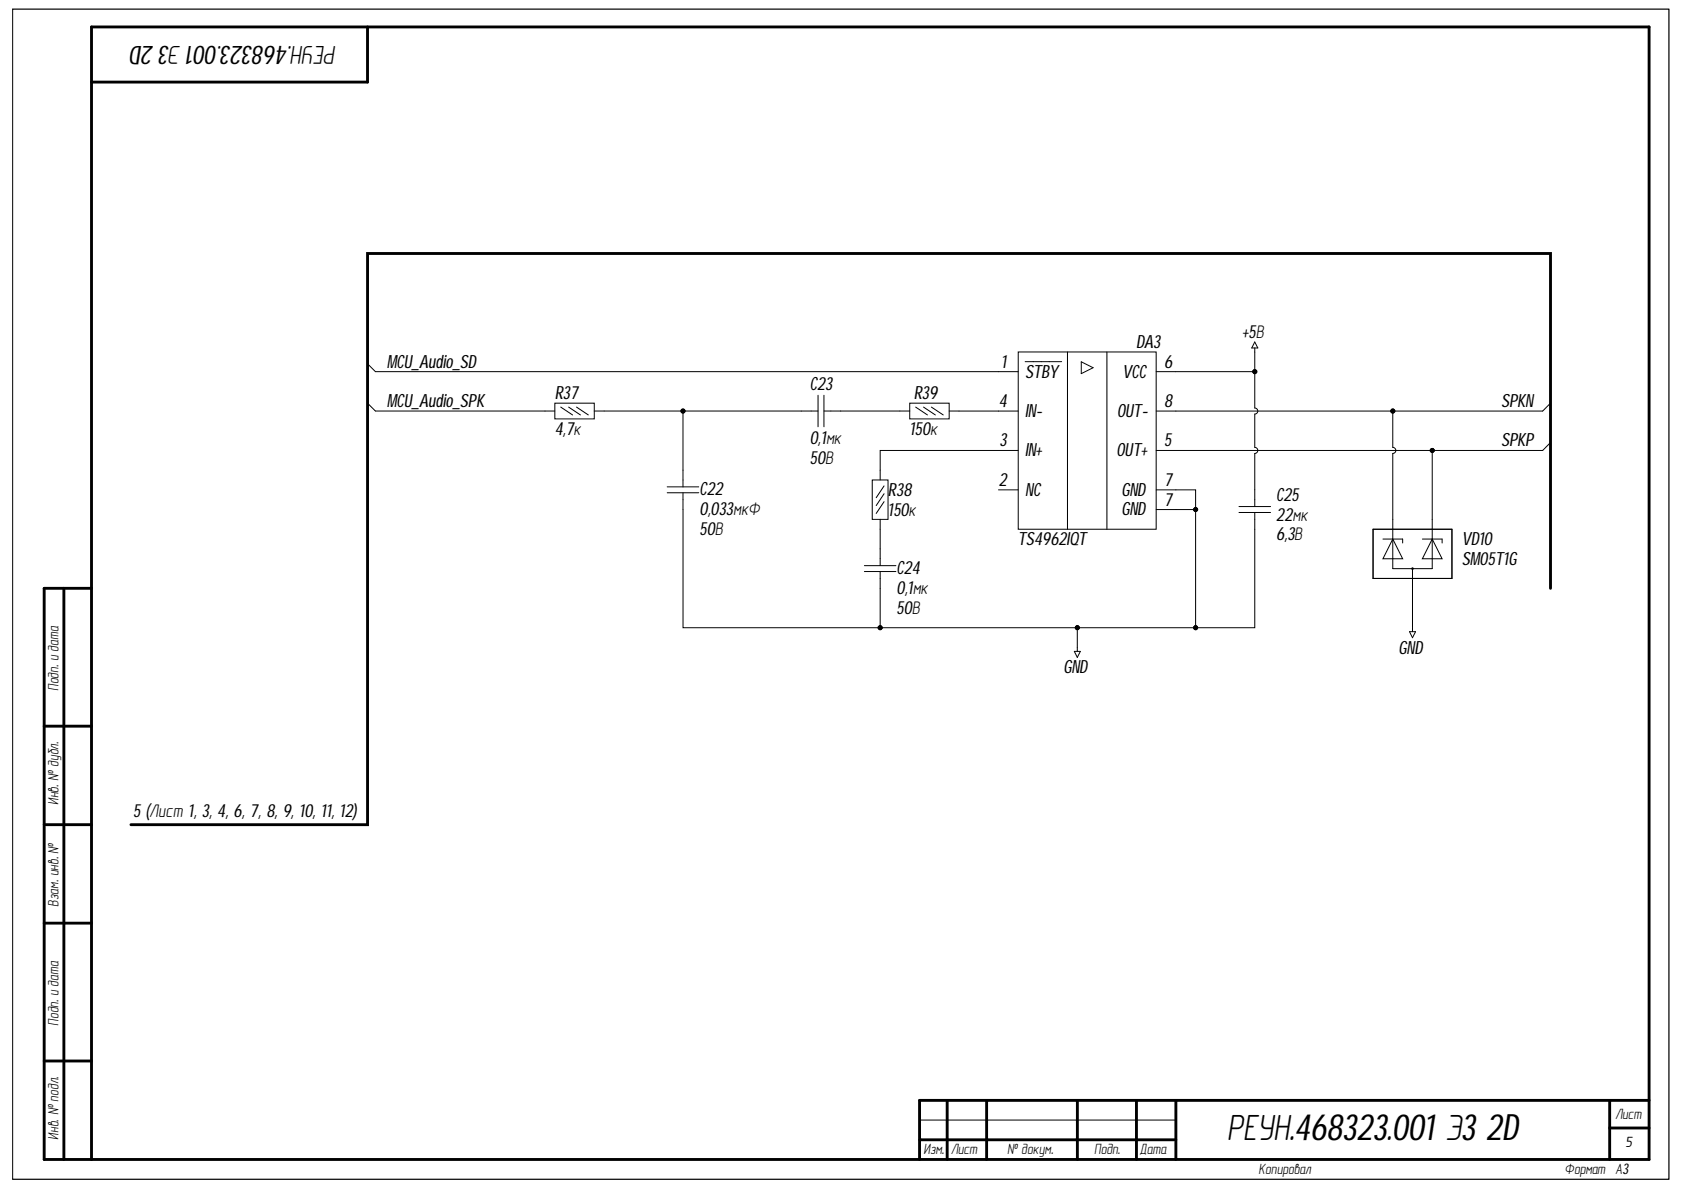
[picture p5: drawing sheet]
<svg xmlns="http://www.w3.org/2000/svg" width="297mm" height="210mm" viewBox="0 0 297 210" stroke-linecap="round" stroke-linejoin="round" font-family="sans-serif">
<path d="M2.2 1.6h292.2v206.4h-292.2zM162.2 197.6h45.2" fill="none" stroke="#000" stroke-width=".18"/>
<g fill="none" stroke="#000" stroke-width=".51">
<path d="M64.8 4.8v9.7h-48.7M11.3 103.8v100.7M16.1 103.8h-8.3v100.7h283.1v-199.7h-274.8v199.7M7.8 128.1h8.3M7.8 145.5h8.3M7.8 162.8h8.3M7.8 187.1h8.3M162.2 194.1v10.4M162.2 194.1h128.7M167.1 194.1v10.4M174 194.1v10.4M190 194.1v10.4"/>
<path d="M200.5 194.1v10.4M207.4 194.1v10.4M283.9 194.1v10.4M283.9 199h7M162.2 201h45.2"/>
</g>
<path d="M179.6 62.1h24.3v31.3h-24.3z" fill-rule="evenodd" fill="#fff"/>
<g fill="none" stroke="#000" stroke-width=".18">
<path d="M64.8 64.2l1.4 1.4M64.8 71.1l1.4 1.4M96.1 72.5h1.8M97.9 71.1h6.9v2.8h-6.9zM98.9 71.8l2.1 1.4M100.3 71.8l2.1 1.4M101.7 71.8l2.1 1.4M104.8 72.5h1.8M141.3 72.5h3M144.3 69.7v5.6M145.3 72.5h3M145.3 69.7v5.6"/>
<path d="M158.7 72.5h1.8M160.5 71.1h6.9v2.8h-6.9zM161.5 71.8l2.1 1.4M162.9 71.8l2.1 1.4M164.3 71.8l2.1 1.4M167.4 72.5h1.8M176.1 72.5h3.5M176.1 65.6h3.5M176.1 79.5h3.5M179.6 62.1h24.3v31.3h-24.3zM180.8 63.8h6.5M188.3 62.1v31.3"/>
<path d="M190.7 63.8l2.1 1.1-2.1 1zM195.2 62.1v31.3M203.9 72.5h3.5M203.9 65.6h3.5M203.9 79.5h3.5M221.3 61.4v.7M221.3 60.3l.6 1.1h-1.1zM273.5 71.1l-1.4 1.4M273.5 78.1l-1.4 1.4M117.7 85.9h5.6M117.7 86.9h5.6M120.5 82.9v3"/>
<path d="M120.5 86.9v3M152.5 99.8h5.5M153.9 84.7h2.7v6.9h-2.7zM155.3 82.9v1.8M155.3 91.6v1.7M155.3 96.8v3M155.9 87.1l-1.3 2.1M155.9 88.5l-1.3 2.1M155.9 85.7l-1.3 2.1M176.1 86.4h3.5M203.9 86.4h3.5M203.9 89.9h3.5"/>
<path d="M218.5 89.4h5.6M218.5 90.4h5.6M221.3 86.4v3M221.3 90.4v3M152.5 100.8h5.5M155.3 100.8v3M189.5 114.9h1.1l-.6 1.1zM190 114.2v.7"/>
</g>
<path d="M242.2 93.4h13.9v8.6h-13.9z" fill-rule="evenodd" fill="#fff"/>
<path d="M242.2 93.4h13.9v8.6h-13.9zM243.9 95.1h3.5v.7M245.7 95.1l1.7 3.5h-3.5zM245.7 91.6v7M250.9 95.1h3.5v.7M252.6 95.1l1.8 3.5h-3.5zM252.6 91.6v7M249.1 102v1.8" fill="none" stroke="#000" stroke-width=".18"/>
<circle cx="249.2" cy="100.3" r=".14" fill="#fff"/>
<g fill="none" stroke="#000" stroke-width=".18">
<path d="M66.2 72.5h29.9M66.2 65.6h109.9M106.6 72.5h34.7M120.5 72.5v10.4M148.3 72.5h10.4M169.2 72.5h6.9M176.1 79.5h-20.8v3.4M207.4 72.5h64.7M207.4 79.5h64.7M207.4 65.6h13.9v6.4a.53 .53 0 0 1 .6 .5 .53 .53 0 0 1-.6 .5v5.9a.53 .53 0 0 1 .6 .6 .53 .53 0 0 1-.6 .5v6.4M221.3 62.1v3.5M245.7 72.5v6.4a.53 .53 0 0 1 .5 .6 .53 .53 0 0 1-.5 .5v11.6"/>
<path d="M252.6 79.5v12.1M120.5 89.9v20.8h100.8v-17.3M155.3 93.3v3.5M207.4 86.4h3.5v3.5h-3.5M210.9 89.9v20.8M242.2 93.4h13.9v8.6h-13.9zM245.7 98.6v1.7h6.9v-1.7M155.3 103.8v6.9M190 110.7v3.5M248.6 111.4h1.1l-.6 1.1zM249.1 100.3v1.7M249.1 103.8v7.6"/>
<circle cx="120.5" cy="72.5" r=".35"/>
<circle cx="221.3" cy="65.6" r=".35"/>
<circle cx="245.7" cy="72.5" r=".35"/>
<circle cx="252.6" cy="79.5" r=".35"/>
<circle cx="210.9" cy="89.9" r=".35"/>
<circle cx="155.3" cy="110.7" r=".35"/>
<circle cx="190" cy="110.7" r=".35"/>
<circle cx="210.9" cy="110.7" r=".35"/>
<circle cx="249.2" cy="100.3" r=".14"/>
</g>
<g fill="#000">
<circle cx="120.5" cy="72.5" r=".35"/>
<circle cx="221.3" cy="65.6" r=".35"/>
<circle cx="245.7" cy="72.5" r=".35"/>
<circle cx="252.6" cy="79.5" r=".35"/>
<circle cx="210.9" cy="89.9" r=".35"/>
<circle cx="155.3" cy="110.7" r=".35"/>
<circle cx="190" cy="110.7" r=".35"/>
<circle cx="210.9" cy="110.7" r=".35"/>
</g>
<path d="M273.5 103.8v-59.1h-208.7v100.8h-41.7" fill="none" stroke="#000" stroke-width=".51"/>
<text font-size="6.5" x="216.4" y="201.1">РЕУН.468323.001 Э3 2D</text>
<g font-size="4.6">
<text x="27.1" y="8.2" transform="rotate(-180 27.1 8.2)">2D</text>
<text x="59.4" y="8.2" transform="rotate(-180 59.4 8.2)">РЕУН.468323.001 Э3</text>
</g>
<g font-size="3.3">
<text x="219.1" y="59.6">+5В</text>
<text x="68.2" y="64.9">MCU_Audio_SD</text>
<text x="176.6" y="64.9">1</text>
<text x="200.4" y="61.4">DA3</text>
<text x="205.3" y="64.9">6</text>
<text x="68.2" y="71.8">MCU_Audio_SPK</text>
<text x="97.8" y="70.4">R37</text>
<text x="142.8" y="68.9">C23</text>
<text x="161.2" y="70.4">R39</text>
<text x="176.2" y="71.8">4</text>
<text x="180.8" y="66.7">STBY</text>
<text x="198" y="66.7">VCC</text>
<text x="205.3" y="71.8">8</text>
<text x="264.8" y="71.8">SPKN</text>
<text x="97.8" y="76.7">4,7к</text>
<text x="160.4" y="76.7">150к</text>
<text x="180.8" y="73.6">IN-</text>
<text x="197" y="73.6">OUT-</text>
<text x="142.8" y="78.3">0,1мк</text>
<text x="142.8" y="81.8">50В</text>
<text x="176.3" y="78.7">3</text>
<text x="180.8" y="80.5">IN+</text>
<text x="197" y="80.5">OUT+</text>
<text x="205.3" y="78.7">5</text>
<text x="264.8" y="78.7">SPKP</text>
<text x="123.4" y="87.4">C22</text>
<text x="156.6" y="87.5">R38</text>
<text x="176.2" y="85.7">2</text>
<text x="180.8" y="87.4">NC</text>
<text x="197.8" y="87.4">GND</text>
<text x="205.3" y="89.2">7</text>
<text x="205.3" y="85.7">7</text>
<text x="225.1" y="88.3">C25</text>
<text x="123.4" y="90.8">0,033мкФ</text>
<text x="123.4" y="94.4">50В</text>
<text x="156.6" y="91">150к</text>
<text x="197.8" y="90.9">GND</text>
<text x="225.1" y="91.8">22мк</text>
<text x="225.1" y="95.3">6,3В</text>
<text x="158.1" y="101.2">C24</text>
<text x="179.5" y="96.1">TS4962IQT</text>
<text x="257.8" y="96.1">VD10</text>
<text x="257.8" y="99.6">SM05T1G</text>
<text x="158.1" y="104.8">0,1мк</text>
<text x="158.1" y="108.3">50В</text>
<text x="187.6" y="118.8">GND</text>
<text x="246.7" y="115.3">GND</text>
<text x="23.5" y="144.1">5 (Лист 1, 3, 4, 6, 7, 8, 9, 10, 11, 12)</text>
</g>
<g font-size="2.7">
<text x="10.3" y="121.9" transform="rotate(-90 10.3 121.9)">Подп. и дата</text>
<text x="10.3" y="142" transform="rotate(-90 10.3 142)">Инв. № дубл.</text>
<text x="10.3" y="160" transform="rotate(-90 10.3 160)">Взам. инв. №</text>
<text x="10.3" y="181" transform="rotate(-90 10.3 181)">Подп. и дата</text>
<text x="284.9" y="197.3">Лист</text>
<text x="10.3" y="201.1" transform="rotate(-90 10.3 201.1)">Инв. № подл.</text>
<text x="162.9" y="203.6">Изм.</text>
<text x="167.7" y="203.6">Лист</text>
<text x="177.7" y="203.6">№ докум.</text>
<text x="193" y="203.6">Подп.</text>
<text x="201" y="203.6">Дата</text>
<text x="286.7" y="202.2">5</text>
<text x="222" y="207.1">Копировал</text>
<text x="275.9" y="207.1">Формат А3</text>
</g>
</svg>
